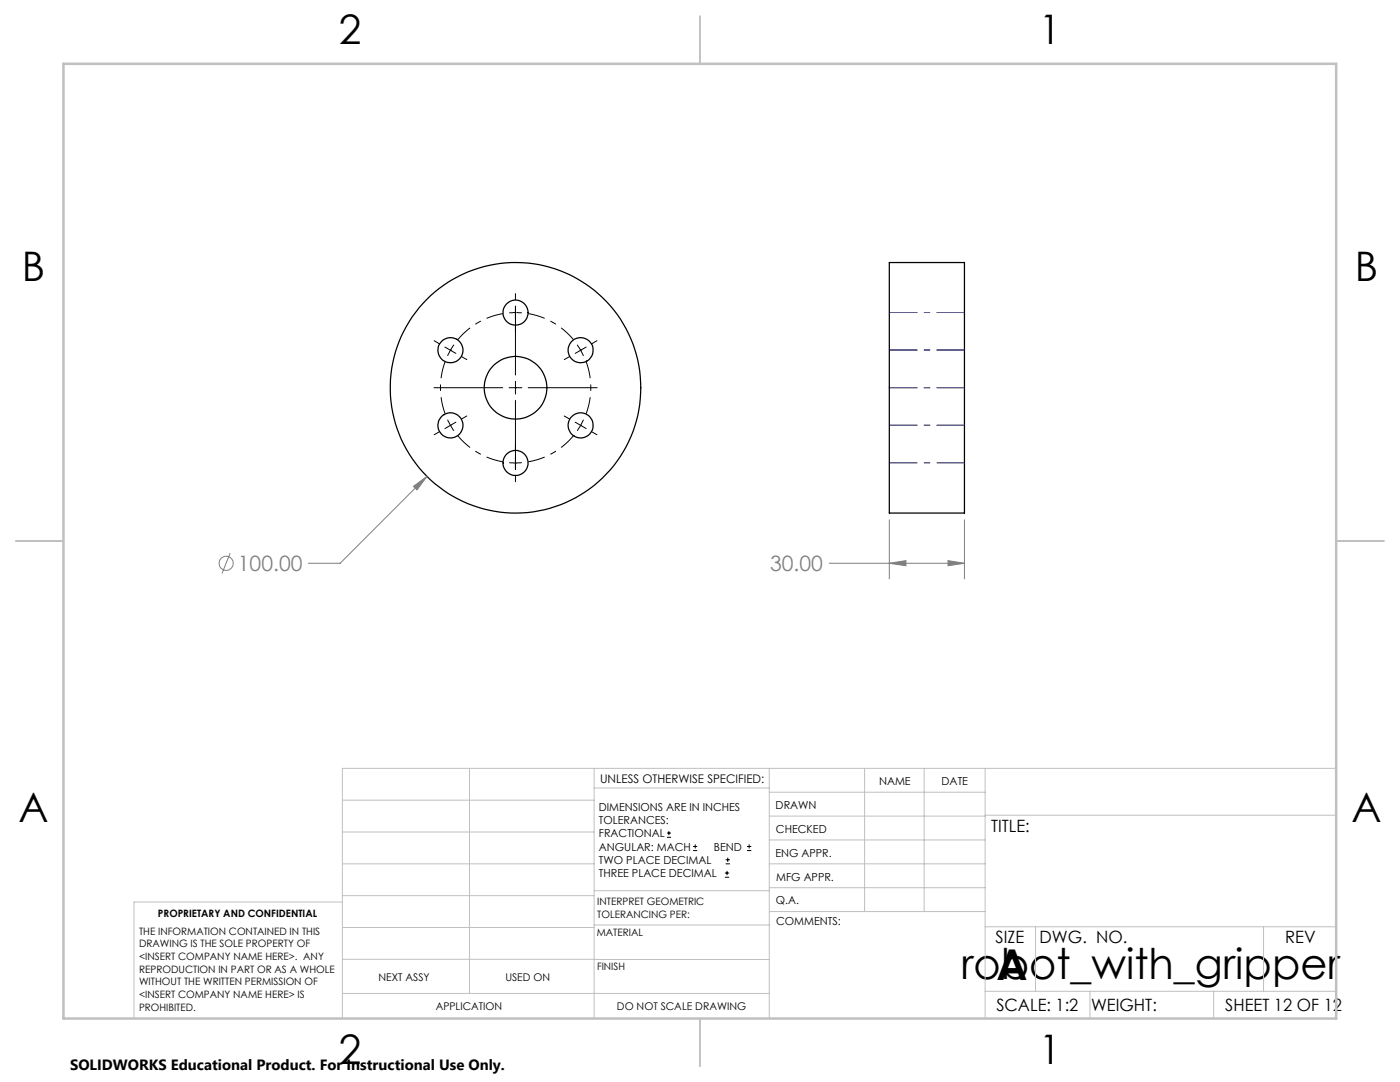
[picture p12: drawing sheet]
<svg xmlns="http://www.w3.org/2000/svg" width="279mm" height="216mm" viewBox="0 0 279 216" stroke-linecap="round" stroke-linejoin="round" font-family="sans-serif">
<g fill="none" stroke="#000" stroke-width=".25">
<path d="M177.5 52.4h15v50h-15z"/>
<circle cx="89.9" cy="69.9" r="2.51"/>
<circle cx="102.9" cy="62.4" r="2.5"/>
<circle cx="102.9" cy="77.4" r="25"/>
<circle cx="102.9" cy="77.4" r="6.3"/>
<circle cx="115.9" cy="69.9" r="2.5"/>
<circle cx="89.9" cy="84.9" r="2.5"/>
<circle cx="102.9" cy="92.4" r="2.5"/>
<circle cx="115.9" cy="84.9" r="2.5"/>
</g>
<g fill="none" stroke="#808080" stroke-width=".2">
<path d="M82.5 97l2.7-1.9-2 2.7zM85.2 95.1l-17.3 17.3h-6.4M45.9 110.4l-1.6 4M165.4 112.4h27.1M177.5 112.4l3.3-.5v1zM177.5 103.6v12M189.2 111.9l3.3 .5-3.3 .5zM192.5 103.6v12"/>
<circle cx="45.1" cy="112.4" r="1.4"/>
</g>
<g fill="none" stroke="#000" stroke-width=".2">
<path d="M102.9 58.6v1.2M86.6 77.4h13.7M86.6 68l1.1 .6M88.8 69.3l2.2 1.2M90.6 68.8l-1.3 2.2M92.1 71.2l1.1 .6M101.6 77.4h2.5M101.6 62.4h2.5M102.9 61.1v13.7M102.9 76.1v2.5M102.9 79.9v13.8M105.4 77.4h13.8"/>
<path d="M113.7 71.2l-1.1 .6M115.2 68.8l1.3 2.2M117 69.3l-2.2 1.2M119.1 68l-1 .6M87.7 86.1l-1.1 .6M89.3 83.7l1.3 2.2M91 84.2l-2.2 1.3M93.2 83l-1.1 .6M101.6 92.3h2.5M102.9 94.9v1.2M112.6 83l1.1 .6M114.8 84.2l2.2 1.3"/>
<path d="M116.5 83.7l-1.3 2.2M118.1 86.1l1 .6M133.1 167.1h.8M133.1 166.2h.8M133.5 165.8v.9M138.3 169.7h.8M138.3 168.9h.8M138.7 168.5v.8M144.7 175h.8M144.7 174.2h.8M144.8 172.4h.9M144.8 171.6h.9"/>
<path d="M145.1 173.8v.8M145.2 171.1v.9M149.1 169.7h.8M149.1 168.9h.8M149.5 168.5v.8"/>
</g>
<path d="M88.8 72.2a15 15 0 0 0 0 10.4M100.4 62.6a15 15 0 0 0-9 5.2M114.4 67.8a15 15 0 0 0-9-5.2M91.4 86.9a15 15 0 0 0 9 5.2M105.4 92.1a15 15 0 0 0 9-5.2M117 82.6a15 15 0 0 0 0-10.4" fill="none" stroke="#000" stroke-width=".2" stroke-dasharray="15.2 1.3 1.3 1.3" stroke-dashoffset="11.8" stroke-linecap="butt"/>
<path d="M89.9 69.9h.1M102.9 77.4h.1M102.9 62.4h.1M115.9 69.9h.1M89.9 84.9h.1M102.9 92.4h.1M115.9 84.9h.1" fill="none" stroke="#00f" stroke-width=".2" stroke-dasharray="6.3 1.3 1.3 1.3"/>
<path d="M177.5 77.4h15M192.5 62.4h-15M192.5 69.9h-15M192.5 84.9h-15M192.5 92.4h-15" fill="none" stroke="#00f" stroke-width=".2" stroke-dasharray="6.3 1.3 1.3 1.3" stroke-dashoffset=".8" stroke-linecap="butt"/>
<g fill="none" stroke="#c0c0c0" stroke-width=".2">
<path d="M68.3 159.7h50.3M93.7 153.3v44.9M118.6 153.3v49.9M118.6 157.2h34.9M153.5 153.3v49.9M153.5 158.1h43.1M172.5 153.3v28.6M184.4 153.3v28.6M196.6 153.3v49.9M266.7 153.3h-198.4v49.9M68.3 178.7h50.3M68.3 172.4h50.3"/>
<path d="M68.3 166h50.3M68.3 180h-41.6v23.2M118.6 177.7h35M153.5 167.6h43.1M153.5 162.8h43.1M153.5 172.4h43.1M153.5 177.1h43.1M196.6 162.7h70.1M68.3 198.2h85.2M68.3 191.4l85.2 .1M68.3 185.1h50.3M118.6 184.6h35"/>
<path d="M153.6 181.9h43M196.6 197.8h70.1M196.6 184.9h70.1M206.7 184.9v12.9M217.5 197.8v5.4M242.2 197.8v5.4M252.2 184.9v12.9"/>
</g>
<path d="M139.7 3.2v9.5M3.1 107.9h9.6M266.7 107.9h9.5M139.7 203.2v9.6" fill="none" stroke="#c0c0c0" stroke-width=".25"/>
<path d="M12.7 12.7h254v190.5h-254z" fill="none" stroke="#c0c0c0" stroke-width=".5"/>
<g fill="#808080">
<path d="M82.5 97l2.7-1.9-2 2.7z"/>
<path d="M177.5 112.4l3.3-.5v1zM189.2 111.9l3.3 .5-3.3 .5z"/>
</g>
<g font-size="8.5">
<text x="191.8" y="195.4">robot_with_gripper</text>
<text x="198.9" y="195.5">A</text>
</g>
<g font-size="8.1">
<text x="67.6" y="8.9">2</text>
<text x="207.3" y="8.9">1</text>
<text x="4.4" y="56.2">B</text>
<text x="270.4" y="56.2">B</text>
<text x="3.7" y="164.1">A</text>
<text x="269.7" y="164.1">A</text>
<text x="67.6" y="212.4">2</text>
<text x="207.3" y="212.4">1</text>
</g>
<g font-size="4.2" fill="#808080">
<text x="47.5" y="113.9">100.00</text>
<text x="153.7" y="114">30.00</text>
</g>
<g font-size="3.4">
<text x="197.8" y="166">TITLE:</text>
<text x="198.7" y="188.1">SIZE</text>
<text x="207.5" y="188.1">DWG. NO.</text>
<text x="256.5" y="188.2">REV</text>
<text x="198.8" y="201.7">SCALE: 1:2</text>
<text x="217.7" y="201.8">WEIGHT:</text>
<text x="244.5" y="201.7">SHEET 12 OF 12</text>
</g>
<text font-size="3" x="14" y="213.5">SOLIDWORKS Educational Product. For Instructional Use Only.</text>
<text font-size="2.4" x="119.8" y="156.2">UNLESS OTHERWISE SPECIFIED:</text>
<g font-size="2.2">
<text x="119.5" y="161.8">DIMENSIONS ARE IN INCHES</text>
<text x="154.8" y="161.4">DRAWN</text>
<text x="175.4" y="156.6">NAME</text>
<text x="187.9" y="156.7">DATE</text>
<text x="119.5" y="164.4">TOLERANCES:</text>
<text x="119.5" y="167.1">FRACTIONAL</text>
<text x="154.9" y="166.3">CHECKED</text>
<text x="119.5" y="169.7">ANGULAR: MACH</text>
<text x="119.5" y="172.4">TWO PLACE DECIMAL</text>
<text x="142.5" y="169.7">BEND</text>
<text x="154.8" y="170.9">ENG APPR.</text>
<text x="119.5" y="175">THREE PLACE DECIMAL</text>
<text x="154.9" y="175.7">MFG APPR.</text>
<text x="154.9" y="180.4">Q.A.</text>
<text x="154.9" y="184.6">COMMENTS:</text>
</g>
<g font-size="2.1">
<text x="75.5" y="195.7">NEXT ASSY</text>
<text x="100.9" y="195.7">USED ON</text>
<text x="86.9" y="201.5">APPLICATION</text>
<text x="123.1" y="201.6">DO NOT SCALE DRAWING</text>
</g>
<g font-size="2">
<text x="31.5" y="182.9">PROPRIETARY AND CONFIDENTIAL</text>
<text x="119.2" y="180.6">INTERPRET GEOMETRIC</text>
<text x="119.2" y="183.1">TOLERANCING PER:</text>
<text x="27.8" y="186.5">THE INFORMATION CONTAINED IN THIS</text>
<text x="27.8" y="189">DRAWING IS THE SOLE PROPERTY OF</text>
<text x="27.8" y="191.6">&lt;INSERT COMPANY NAME HERE&gt;. ANY</text>
<text x="119.1" y="186.7">MATERIAL</text>
<text x="27.8" y="194.1">REPRODUCTION IN PART OR AS A WHOLE</text>
<text x="27.8" y="196.6">WITHOUT THE WRITTEN PERMISSION OF</text>
<text x="119.1" y="193.5">FINISH</text>
<text x="27.8" y="199.1">&lt;INSERT COMPANY NAME HERE&gt; IS</text>
<text x="27.8" y="201.7">PROHIBITED.</text>
</g>
</svg>
